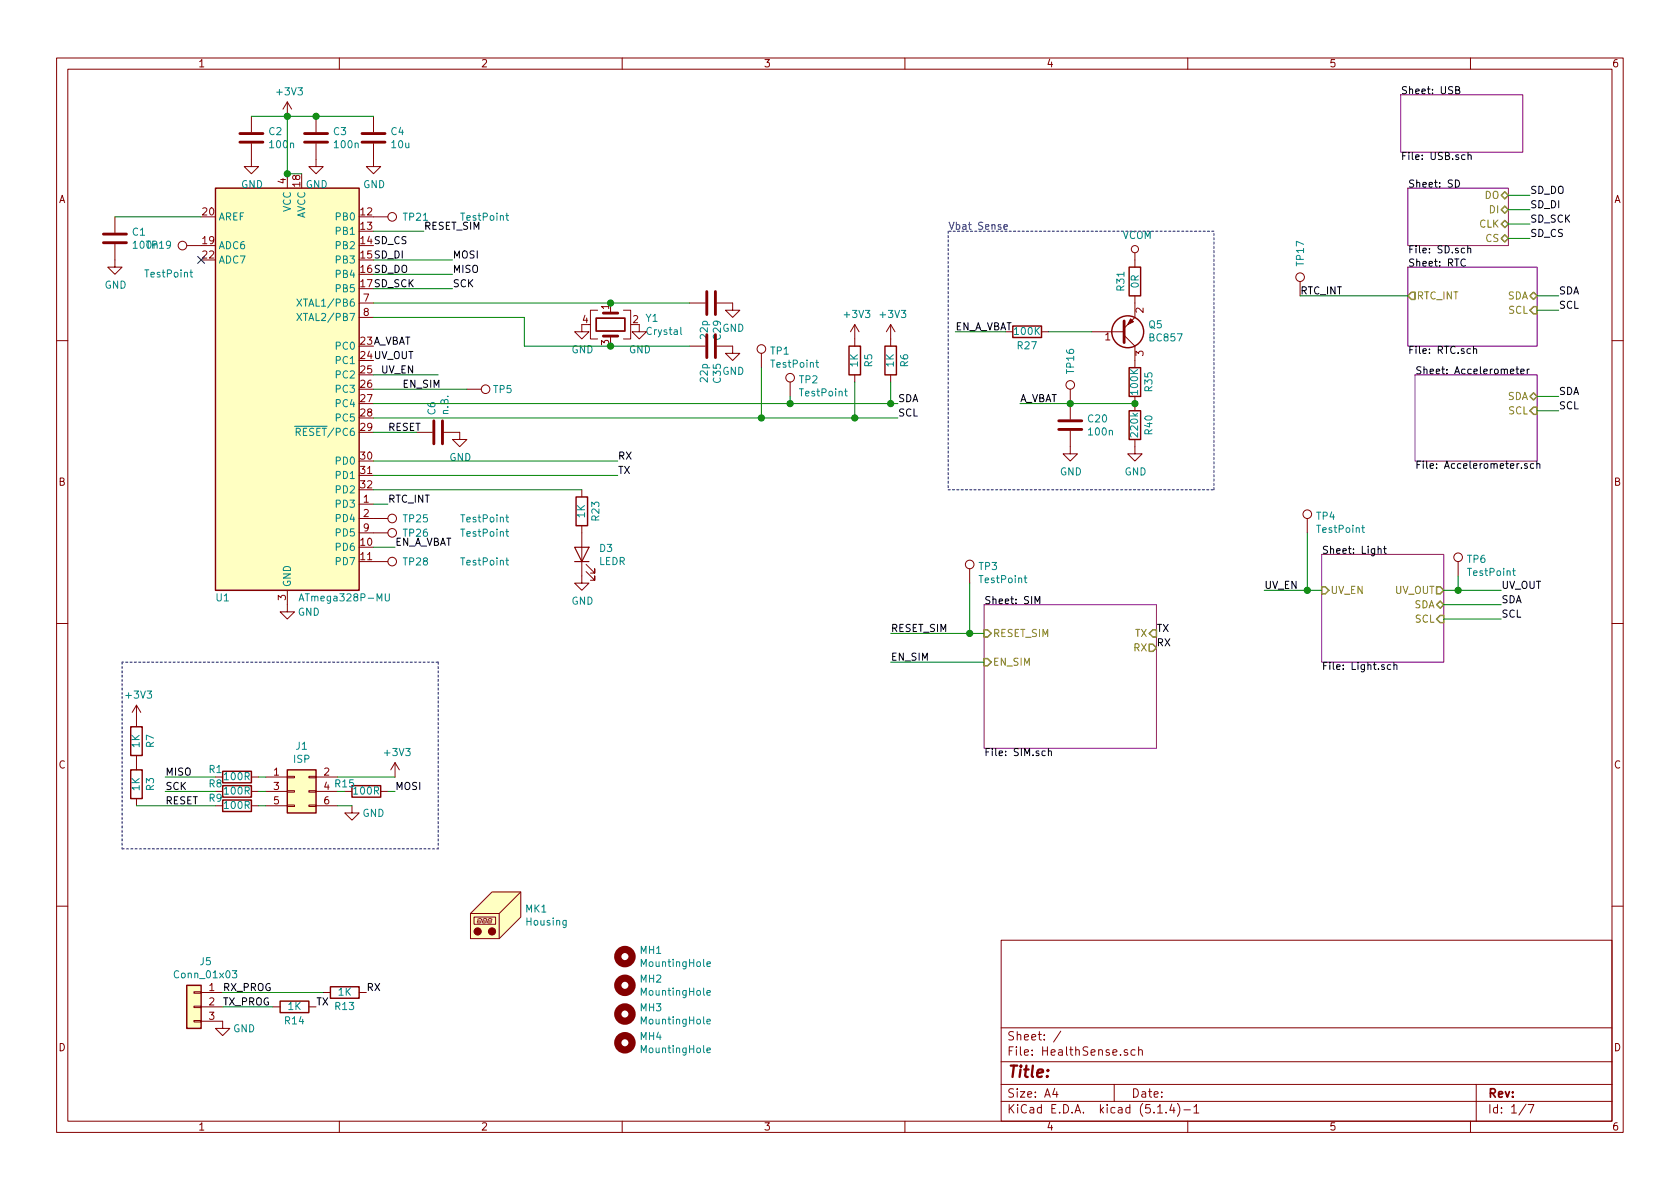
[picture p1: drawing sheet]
EESchema Schematic File Version 4
EELAYER 30 0
EELAYER END
$Descr A4 11693 8268
encoding utf-8
Sheet 1 7
Title ""
Date ""
Rev ""
Comp ""
Comment1 ""
Comment2 ""
Comment3 ""
Comment4 ""
$EndDescr
$Comp
L HealthSense:ATmega328P-MU-MCU_Microchip_ATmega U1
U 1 1
P 2000 2700
F 0 "U1" H 1550 1250 50  0000 C CNN
F 1 "ATmega328P-MU" H 2400 1250 50  0000 C CNN
F 2 "Package_DFN_QFN:QFN-32-1EP_5x5mm_P0.5mm_EP3.1x3.1mm" H 2000 2700 50  0001 C CIN
F 3 "http://ww1.microchip.com/downloads/en/DeviceDoc/ATmega328_P%20AVR%20MCU%20with%20picoPower%20Technology%20Data%20Sheet%2040001984A.pdf" H 2000 2700 50  0001 C CNN
F 4 "ATMEGA328P-MU" H 2000 2700 50  0001 C CNN "PartNumber"
F 5 "ATMEGA328P-MU-ND " H 2000 2700 50  0001 C CNN "DigiKey"
	1    2000 2700
	1    0    0    -1  
$EndComp
$Comp
L Device:C C1
U 1 1
P 800 1650
F 0 "C1" H 915 1696 50  0000 L CNN
F 1 "100n" H 915 1605 50  0000 L CNN
F 2 "Capacitor_SMD:C_0603_1608Metric" H 838 1500 50  0001 C CNN
F 3 "~" H 800 1650 50  0001 C CNN
F 4 "CL10B104KB8NNNL" H 800 1650 50  0001 C CNN "PartNumber"
	1    800  1650
	1    0    0    -1  
$EndComp
Wire Wire Line
	800  1500 1400 1500
$Comp
L power:GND #PWR0101
U 1 1
P 800 1800
F 0 "#PWR0101" H 800 1550 50  0001 C CNN
F 1 "GND" H 805 1627 50  0000 C CNN
F 2 "" H 800 1800 50  0001 C CNN
F 3 "" H 800 1800 50  0001 C CNN
	1    800  1800
	1    0    0    -1  
$EndComp
$Comp
L Device:C C2
U 1 1
P 1750 950
F 0 "C2" H 1865 996 50  0000 L CNN
F 1 "100n" H 1865 905 50  0000 L CNN
F 2 "Capacitor_SMD:C_0603_1608Metric" H 1788 800 50  0001 C CNN
F 3 "~" H 1750 950 50  0001 C CNN
F 4 "CL10B104KB8NNNL" H 1750 950 50  0001 C CNN "PartNumber"
	1    1750 950 
	1    0    0    -1  
$EndComp
$Comp
L Device:C C3
U 1 1
P 2200 950
F 0 "C3" H 2315 996 50  0000 L CNN
F 1 "100n" H 2315 905 50  0000 L CNN
F 2 "Capacitor_SMD:C_0603_1608Metric" H 2238 800 50  0001 C CNN
F 3 "~" H 2200 950 50  0001 C CNN
F 4 "CL10B104KB8NNNL" H 2200 950 50  0001 C CNN "PartNumber"
	1    2200 950 
	1    0    0    -1  
$EndComp
$Comp
L power:GND #PWR0102
U 1 1
P 1750 1100
F 0 "#PWR0102" H 1750 850 50  0001 C CNN
F 1 "GND" H 1755 927 50  0000 C CNN
F 2 "" H 1750 1100 50  0001 C CNN
F 3 "" H 1750 1100 50  0001 C CNN
	1    1750 1100
	1    0    0    -1  
$EndComp
$Comp
L power:GND #PWR0103
U 1 1
P 2200 1100
F 0 "#PWR0103" H 2200 850 50  0001 C CNN
F 1 "GND" H 2205 927 50  0000 C CNN
F 2 "" H 2200 1100 50  0001 C CNN
F 3 "" H 2200 1100 50  0001 C CNN
	1    2200 1100
	1    0    0    -1  
$EndComp
Wire Wire Line
	2100 1200 2000 1200
Wire Wire Line
	1750 800  2000 800 
Wire Wire Line
	2000 1200 2000 800 
Connection ~ 2000 1200
Connection ~ 2000 800 
Wire Wire Line
	2000 800  2200 800 
Wire Wire Line
	2600 800  2200 800 
Connection ~ 2200 800 
$Comp
L power:GND #PWR0105
U 1 1
P 2600 1100
F 0 "#PWR0105" H 2600 850 50  0001 C CNN
F 1 "GND" H 2605 927 50  0000 C CNN
F 2 "" H 2600 1100 50  0001 C CNN
F 3 "" H 2600 1100 50  0001 C CNN
	1    2600 1100
	1    0    0    -1  
$EndComp
Wire Wire Line
	2600 2200 3650 2200
Wire Wire Line
	3650 2200 3650 2400
Wire Wire Line
	3650 2400 4250 2400
Wire Wire Line
	2900 3000 2600 3000
$Comp
L power:GND #PWR0107
U 1 1
P 3200 3000
F 0 "#PWR0107" H 3200 2750 50  0001 C CNN
F 1 "GND" H 3205 2827 50  0000 C CNN
F 2 "" H 3200 3000 50  0001 C CNN
F 3 "" H 3200 3000 50  0001 C CNN
	1    3200 3000
	1    0    0    -1  
$EndComp
$Comp
L power:GND #PWR0108
U 1 1
P 2000 4200
F 0 "#PWR0108" H 2000 3950 50  0001 C CNN
F 1 "GND" H 2150 4150 50  0000 C CNN
F 2 "" H 2000 4200 50  0001 C CNN
F 3 "" H 2000 4200 50  0001 C CNN
	1    2000 4200
	1    0    0    -1  
$EndComp
Text Label 4300 3200 0    50   ~ 0
RX
Text Label 4300 3300 0    50   ~ 0
TX
$Comp
L Connector_Generic:Conn_02x03_Odd_Even J1
U 1 1
P 2050 5500
F 0 "J1" H 2100 5817 50  0000 C CNN
F 1 "ISP" H 2100 5726 50  0000 C CNN
F 2 "Connector_PinHeader_2.54mm:PinHeader_2x03_P2.54mm_Vertical" H 2050 5500 50  0001 C CNN
F 3 "~" H 2050 5500 50  0001 C CNN
F 4 "n.B." H 2050 5500 50  0001 C CNN "PartNumber"
F 5 "n.B." H 2050 5500 50  0001 C CNN "DigiKey"
	1    2050 5500
	1    0    0    -1  
$EndComp
Wire Wire Line
	2350 5400 2750 5400
Text Label 1150 5400 0    50   ~ 0
MISO
Text Label 1150 5500 0    50   ~ 0
SCK
Text Label 1150 5600 0    50   ~ 0
RESET
Text Label 2750 5500 0    50   ~ 0
MOSI
$Comp
L power:GND #PWR0120
U 1 1
P 2450 5600
F 0 "#PWR0120" H 2450 5350 50  0001 C CNN
F 1 "GND" H 2600 5550 50  0000 C CNN
F 2 "" H 2450 5600 50  0001 C CNN
F 3 "" H 2450 5600 50  0001 C CNN
	1    2450 5600
	1    0    0    -1  
$EndComp
Wire Wire Line
	2450 5600 2350 5600
Wire Wire Line
	2750 5500 2700 5500
Wire Wire Line
	1150 5500 1500 5500
Wire Wire Line
	1150 5400 1500 5400
Text Label 2700 3000 0    50   ~ 0
RESET
$Comp
L Device:R R3
U 1 1
P 950 5450
F 0 "R3" V 850 5450 50  0000 C CNN
F 1 "1K" V 950 5450 50  0000 C CNN
F 2 "Resistor_SMD:R_0603_1608Metric" V 880 5450 50  0001 C CNN
F 3 "~" H 950 5450 50  0001 C CNN
F 4 "CRGCQ0603J1K0" H 950 5450 50  0001 C CNN "PartNumber"
	1    950  5450
	-1   0    0    1   
$EndComp
Wire Wire Line
	950  5600 1500 5600
$Sheet
S 9800 1850 900  550 
U 5FCC331C
F0 "RTC" 50
F1 "RTC.sch" 50
F2 "SDA" B R 10700 2050 50 
F3 "SCL" I R 10700 2150 50 
F4 "RTC_INT" O L 9800 2050 50 
$EndSheet
Text Label 6250 2800 0    50   ~ 0
SDA
Text Label 10850 2150 0    50   ~ 0
SCL
Text Label 10850 2050 0    50   ~ 0
SDA
Wire Wire Line
	10700 2050 10850 2050
Wire Wire Line
	10700 2150 10850 2150
Text Label 2600 2500 0    50   ~ 0
UV_OUT
$Comp
L Device:C C4
U 1 1
P 2600 950
AR Path="/5FC89B37" Ref="C4"  Part="1" 
AR Path="/5FC94345/5FC89B37" Ref="C?"  Part="1" 
F 0 "C4" H 2715 996 50  0000 L CNN
F 1 "10u" H 2715 905 50  0000 L CNN
F 2 "Capacitor_SMD:C_0603_1608Metric" H 2638 800 50  0001 C CNN
F 3 "~" H 2600 950 50  0001 C CNN
F 4 "490-10475-1-ND" H 2600 950 50  0001 C CNN "DigiKey"
F 5 "CL10B222KB8NNNC" H 2600 950 50  0001 C CNN "PartNumber"
	1    2600 950 
	1    0    0    -1  
$EndComp
Wire Wire Line
	2600 3200 4300 3200
Wire Wire Line
	2600 3300 4300 3300
$Sheet
S 9800 1300 700  400 
U 5FC7DDC0
F0 "SD" 50
F1 "SD.sch" 50
F2 "DO" B R 10500 1350 50 
F3 "DI" B R 10500 1450 50 
F4 "CLK" B R 10500 1550 50 
F5 "CS" B R 10500 1650 50 
$EndSheet
Wire Wire Line
	10500 1350 10650 1350
Text Label 10650 1350 0    50   ~ 0
SD_DO
Text Label 10650 1450 0    50   ~ 0
SD_DI
Text Label 10650 1550 0    50   ~ 0
SD_SCK
Text Label 10650 1650 0    50   ~ 0
SD_CS
Wire Wire Line
	10500 1450 10650 1450
Wire Wire Line
	10500 1550 10650 1550
Wire Wire Line
	10500 1650 10650 1650
Text Label 2600 1700 0    50   ~ 0
SD_CS
Text Label 2600 1800 0    50   ~ 0
SD_DI
Text Label 2600 2000 0    50   ~ 0
SD_SCK
Text Label 2600 1900 0    50   ~ 0
SD_DO
$Sheet
S 9850 2600 850  600 
U 5FC90726
F0 "Accelerometer" 50
F1 "Accelerometer.sch" 50
F2 "SDA" B R 10700 2750 50 
F3 "SCL" I R 10700 2850 50 
$EndSheet
$Comp
L Device:R R5
U 1 1
P 5950 2500
F 0 "R5" V 5850 2500 50  0000 C CNN
F 1 "1K" V 5950 2500 50  0000 C CNN
F 2 "Resistor_SMD:R_0603_1608Metric" V 5880 2500 50  0001 C CNN
F 3 "~" H 5950 2500 50  0001 C CNN
F 4 "CRGCQ0603J1K0" H 5950 2500 50  0001 C CNN "PartNumber"
F 5 "A130091CT-ND " H 5950 2500 50  0001 C CNN "DigiKey"
	1    5950 2500
	-1   0    0    1   
$EndComp
Wire Wire Line
	5950 2650 5950 2900
Wire Wire Line
	6200 2800 6200 2650
Wire Wire Line
	2600 2900 5300 2900
Wire Wire Line
	2600 2800 5500 2800
Connection ~ 6200 2800
Wire Wire Line
	6200 2800 6250 2800
Connection ~ 5950 2900
Wire Wire Line
	5950 2900 6250 2900
Text Label 10850 2850 0    50   ~ 0
SCL
Text Label 10850 2750 0    50   ~ 0
SDA
Wire Wire Line
	10700 2750 10850 2750
Wire Wire Line
	10700 2850 10850 2850
$Comp
L Connector_Generic:Conn_01x03 J5
U 1 1
P 1350 7000
F 0 "J5" H 1268 7317 50  0000 C CNN
F 1 "Conn_01x03" H 1268 7226 50  0000 C CNN
F 2 "Connector_PinHeader_2.54mm:PinHeader_1x03_P2.54mm_Vertical" H 1350 7000 50  0001 C CNN
F 3 "~" H 1350 7000 50  0001 C CNN
F 4 "n.B." H 1350 7000 50  0001 C CNN "PartNumber"
F 5 "n.B." H 1350 7000 50  0001 C CNN "DigiKey"
	1    1350 7000
	-1   0    0    -1  
$EndComp
Text Label 1550 6900 0    50   ~ 0
RX_PROG
$Comp
L power:GND #PWR0114
U 1 1
P 1550 7100
F 0 "#PWR0114" H 1550 6850 50  0001 C CNN
F 1 "GND" H 1700 7050 50  0000 C CNN
F 2 "" H 1550 7100 50  0001 C CNN
F 3 "" H 1550 7100 50  0001 C CNN
	1    1550 7100
	1    0    0    -1  
$EndComp
$Sheet
S 6850 4200 1200 1000
U 5FCFD8C8
F0 "SIM" 50
F1 "SIM.sch" 50
F2 "TX" I R 8050 4400 50 
F3 "RX" O R 8050 4500 50 
F4 "RESET_SIM" I L 6850 4400 50 
F5 "EN_SIM" I L 6850 4600 50 
$EndSheet
$Sheet
S 9200 3850 850  750 
U 5FCFDD8D
F0 "Light" 50
F1 "Light.sch" 50
F2 "UV_OUT" O R 10050 4100 50 
F3 "SDA" B R 10050 4200 50 
F4 "SCL" I R 10050 4300 50 
F5 "UV_EN" I L 9200 4100 50 
$EndSheet
Text Label 8050 4500 0    50   ~ 0
RX
Text Label 8050 4400 0    50   ~ 0
TX
Text Label 10450 4200 0    50   ~ 0
SDA
Text Label 10450 4300 0    50   ~ 0
SCL
Text Label 1550 7000 0    50   ~ 0
TX_PROG
$Comp
L Device:R R14
U 1 1
P 2050 7000
F 0 "R14" V 1950 7000 50  0000 C CNN
F 1 "1K" V 2050 7000 50  0000 C CNN
F 2 "Resistor_SMD:R_0603_1608Metric" V 1980 7000 50  0001 C CNN
F 3 "~" H 2050 7000 50  0001 C CNN
F 4 "CRGCQ0603J1K0" H 2050 7000 50  0001 C CNN "PartNumber"
	1    2050 7000
	0    -1   -1   0   
$EndComp
$Comp
L Device:R R13
U 1 1
P 2400 6900
F 0 "R13" V 2300 6900 50  0000 C CNN
F 1 "1K" V 2400 6900 50  0000 C CNN
F 2 "Resistor_SMD:R_0603_1608Metric" V 2330 6900 50  0001 C CNN
F 3 "~" H 2400 6900 50  0001 C CNN
F 4 "CRGCQ0603J1K0" H 2400 6900 50  0001 C CNN "PartNumber"
	1    2400 6900
	0    -1   -1   0   
$EndComp
Wire Wire Line
	2250 6900 1550 6900
Wire Wire Line
	1550 7000 1900 7000
Text Label 2550 6900 0    50   ~ 0
RX
Text Label 2200 7000 0    50   ~ 0
TX
Text Label 10450 4100 0    50   ~ 0
UV_OUT
Wire Notes Line
	850  5900 3050 5900
Wire Notes Line
	3050 4600 850  4600
Text Label 3150 1800 0    50   ~ 0
MOSI
Text Label 3150 2000 0    50   ~ 0
SCK
Text Label 3150 1900 0    50   ~ 0
MISO
Wire Wire Line
	2600 2100 4250 2100
Wire Wire Line
	3150 2000 2600 2000
Wire Wire Line
	2600 1800 3150 1800
Wire Wire Line
	3150 1900 2600 1900
$Comp
L Device:C C6
U 1 1
P 3050 3000
AR Path="/5FCD1E3A" Ref="C6"  Part="1" 
AR Path="/5FC90726/5FCD1E3A" Ref="C?"  Part="1" 
F 0 "C6" H 3165 3046 50  0000 L CNN
F 1 "n.B." H 3165 2955 50  0000 L CNN
F 2 "Capacitor_SMD:C_0603_1608Metric" H 3088 2850 50  0001 C CNN
F 3 "~" H 3050 3000 50  0001 C CNN
F 4 "n.B." H 3050 3000 50  0001 C CNN "PartNumber"
	1    3050 3000
	0    -1   -1   0   
$EndComp
Text Label 6250 2900 0    50   ~ 0
SCL
$Comp
L power:+3V3 #PWR?
U 1 1
P 5950 2350
AR Path="/5FC7DDC0/5FCD5493" Ref="#PWR?"  Part="1" 
AR Path="/5FCD5493" Ref="#PWR0104"  Part="1" 
F 0 "#PWR0104" H 5950 2200 50  0001 C CNN
F 1 "+3V3" H 5965 2523 50  0000 C CNN
F 2 "" H 5950 2350 50  0001 C CNN
F 3 "" H 5950 2350 50  0001 C CNN
	1    5950 2350
	1    0    0    -1  
$EndComp
$Comp
L power:+3V3 #PWR?
U 1 1
P 6200 2350
AR Path="/5FC7DDC0/5FCD5FCB" Ref="#PWR?"  Part="1" 
AR Path="/5FCD5FCB" Ref="#PWR0109"  Part="1" 
F 0 "#PWR0109" H 6200 2200 50  0001 C CNN
F 1 "+3V3" H 6215 2523 50  0000 C CNN
F 2 "" H 6200 2350 50  0001 C CNN
F 3 "" H 6200 2350 50  0001 C CNN
	1    6200 2350
	1    0    0    -1  
$EndComp
$Comp
L power:+3V3 #PWR?
U 1 1
P 2000 800
AR Path="/5FC7DDC0/5FCD6C01" Ref="#PWR?"  Part="1" 
AR Path="/5FCD6C01" Ref="#PWR0110"  Part="1" 
F 0 "#PWR0110" H 2000 650 50  0001 C CNN
F 1 "+3V3" H 2015 973 50  0000 C CNN
F 2 "" H 2000 800 50  0001 C CNN
F 3 "" H 2000 800 50  0001 C CNN
	1    2000 800 
	1    0    0    -1  
$EndComp
$Comp
L power:+3V3 #PWR?
U 1 1
P 950 5000
AR Path="/5FC7DDC0/5FCD77A9" Ref="#PWR?"  Part="1" 
AR Path="/5FCD77A9" Ref="#PWR0117"  Part="1" 
F 0 "#PWR0117" H 950 4850 50  0001 C CNN
F 1 "+3V3" H 965 5173 50  0000 C CNN
F 2 "" H 950 5000 50  0001 C CNN
F 3 "" H 950 5000 50  0001 C CNN
	1    950  5000
	1    0    0    -1  
$EndComp
$Comp
L power:+3V3 #PWR?
U 1 1
P 2750 5400
AR Path="/5FC7DDC0/5FCD83D3" Ref="#PWR?"  Part="1" 
AR Path="/5FCD83D3" Ref="#PWR0119"  Part="1" 
F 0 "#PWR0119" H 2750 5250 50  0001 C CNN
F 1 "+3V3" H 2765 5573 50  0000 C CNN
F 2 "" H 2750 5400 50  0001 C CNN
F 3 "" H 2750 5400 50  0001 C CNN
	1    2750 5400
	1    0    0    -1  
$EndComp
$Comp
L Device:R R15
U 1 1
P 2550 5500
F 0 "R15" V 2600 5650 50  0000 C CNN
F 1 "100R" V 2550 5500 50  0000 C CNN
F 2 "Resistor_SMD:R_0603_1608Metric" V 2480 5500 50  0001 C CNN
F 3 "~" H 2550 5500 50  0001 C CNN
F 4 "RC0603JR-07100RL" H 2550 5500 50  0001 C CNN "PartNumber"
	1    2550 5500
	0    -1   -1   0   
$EndComp
Wire Wire Line
	2400 5500 2350 5500
Wire Wire Line
	1800 5500 1850 5500
Wire Wire Line
	1800 5600 1850 5600
Wire Wire Line
	1800 5400 1850 5400
$Comp
L Device:R R1
U 1 1
P 1650 5400
F 0 "R1" V 1700 5550 50  0000 C CNN
F 1 "100R" V 1650 5400 50  0000 C CNN
F 2 "Resistor_SMD:R_0603_1608Metric" V 1580 5400 50  0001 C CNN
F 3 "~" H 1650 5400 50  0001 C CNN
F 4 "RC0603JR-07100RL" H 1650 5400 50  0001 C CNN "PartNumber"
	1    1650 5400
	0    -1   -1   0   
$EndComp
$Comp
L Device:R R8
U 1 1
P 1650 5500
F 0 "R8" V 1700 5650 50  0000 C CNN
F 1 "100R" V 1650 5500 50  0000 C CNN
F 2 "Resistor_SMD:R_0603_1608Metric" V 1580 5500 50  0001 C CNN
F 3 "~" H 1650 5500 50  0001 C CNN
F 4 "RC0603JR-07100RL" H 1650 5500 50  0001 C CNN "PartNumber"
	1    1650 5500
	0    -1   -1   0   
$EndComp
$Comp
L Device:R R9
U 1 1
P 1650 5600
F 0 "R9" V 1700 5750 50  0000 C CNN
F 1 "100R" V 1650 5600 50  0000 C CNN
F 2 "Resistor_SMD:R_0603_1608Metric" V 1580 5600 50  0001 C CNN
F 3 "~" H 1650 5600 50  0001 C CNN
F 4 "RC0603JR-07100RL" H 1650 5600 50  0001 C CNN "PartNumber"
	1    1650 5600
	0    -1   -1   0   
$EndComp
$Sheet
S 9750 650  850  400 
U 5FC94345
F0 "USB" 50
F1 "USB.sch" 50
$EndSheet
Wire Wire Line
	8800 4100 9100 4100
Text Label 8800 4100 0    50   ~ 0
UV_EN
Text Label 2650 2600 0    50   ~ 0
UV_EN
Wire Wire Line
	6850 4400 6750 4400
Text Label 6200 4400 0    50   ~ 0
RESET_SIM
Text Label 2950 1600 0    50   ~ 0
RESET_SIM
Wire Wire Line
	2950 1600 2600 1600
$Comp
L Device:Crystal_GND24 Y1
U 1 1
P 4250 2250
F 0 "Y1" V 4204 2491 50  0000 L CNN
F 1 "Crystal" V 4295 2491 50  0000 L CNN
F 2 "Crystal:Crystal_SMD_Abracon_ABM10-4Pin_2.5x2.0mm" H 4250 2250 50  0001 C CNN
F 3 "~" H 4250 2250 50  0001 C CNN
F 4 "ABM10-16.000MHZ-D30-T3 " V 4250 2250 50  0001 C CNN "PartNumber"
F 5 "535-10923-1-ND " H 4250 2250 50  0001 C CNN "DigiKey"
	1    4250 2250
	0    1    1    0   
$EndComp
$Comp
L power:GND #PWR0106
U 1 1
P 4050 2250
F 0 "#PWR0106" H 4050 2000 50  0001 C CNN
F 1 "GND" H 4055 2077 50  0000 C CNN
F 2 "" H 4050 2250 50  0001 C CNN
F 3 "" H 4050 2250 50  0001 C CNN
	1    4050 2250
	1    0    0    -1  
$EndComp
$Comp
L power:GND #PWR0126
U 1 1
P 4450 2250
F 0 "#PWR0126" H 4450 2000 50  0001 C CNN
F 1 "GND" H 4455 2077 50  0000 C CNN
F 2 "" H 4450 2250 50  0001 C CNN
F 3 "" H 4450 2250 50  0001 C CNN
	1    4450 2250
	1    0    0    -1  
$EndComp
$Comp
L Device:C C?
U 1 1
P 4950 2100
AR Path="/5FCC331C/5FCD68D6" Ref="C?"  Part="1" 
AR Path="/5FCD68D6" Ref="C29"  Part="1" 
F 0 "C29" H 5065 2146 50  0000 L CNN
F 1 "22p" H 5065 2055 50  0000 L CNN
F 2 "Capacitor_SMD:C_0402_1005Metric" H 4988 1950 50  0001 C CNN
F 3 "~" H 4950 2100 50  0001 C CNN
F 4 "CC0402JRNPO9BN220 " H 4950 2100 50  0001 C CNN "PartNumber"
	1    4950 2100
	0    1    1    0   
$EndComp
Connection ~ 4250 2100
Wire Wire Line
	4250 2100 4800 2100
$Comp
L Device:C C?
U 1 1
P 4950 2400
AR Path="/5FCC331C/5FCDA0F6" Ref="C?"  Part="1" 
AR Path="/5FCDA0F6" Ref="C35"  Part="1" 
F 0 "C35" H 5065 2446 50  0000 L CNN
F 1 "22p" H 5065 2355 50  0000 L CNN
F 2 "Capacitor_SMD:C_0402_1005Metric" H 4988 2250 50  0001 C CNN
F 3 "~" H 4950 2400 50  0001 C CNN
F 4 "CC0402JRNPO9BN220 " H 4950 2400 50  0001 C CNN "PartNumber"
	1    4950 2400
	0    1    1    0   
$EndComp
Wire Wire Line
	4250 2400 4800 2400
$Comp
L power:GND #PWR0180
U 1 1
P 5100 2400
F 0 "#PWR0180" H 5100 2150 50  0001 C CNN
F 1 "GND" H 5105 2227 50  0000 C CNN
F 2 "" H 5100 2400 50  0001 C CNN
F 3 "" H 5100 2400 50  0001 C CNN
	1    5100 2400
	1    0    0    -1  
$EndComp
$Comp
L power:GND #PWR0181
U 1 1
P 5100 2100
F 0 "#PWR0181" H 5100 1850 50  0001 C CNN
F 1 "GND" H 5105 1927 50  0000 C CNN
F 2 "" H 5100 2100 50  0001 C CNN
F 3 "" H 5100 2100 50  0001 C CNN
	1    5100 2100
	1    0    0    -1  
$EndComp
$Comp
L Mechanical:MountingHole MH1
U 1 1
P 4350 6650
F 0 "MH1" H 4450 6696 50  0000 L CNN
F 1 "MountingHole" H 4450 6605 50  0000 L CNN
F 2 "MountingHole:MountingHole_2.5mm_Pad" H 4350 6650 50  0001 C CNN
F 3 "~" H 4350 6650 50  0001 C CNN
F 4 "n.B." H 4350 6650 50  0001 C CNN "PartNumber"
F 5 "145-50M025045P004-ND" H 4350 6650 50  0001 C CNN "DigiKey"
	1    4350 6650
	1    0    0    -1  
$EndComp
$Comp
L Mechanical:MountingHole MH2
U 1 1
P 4350 6850
F 0 "MH2" H 4450 6896 50  0000 L CNN
F 1 "MountingHole" H 4450 6805 50  0000 L CNN
F 2 "MountingHole:MountingHole_2.5mm_Pad" H 4350 6850 50  0001 C CNN
F 3 "~" H 4350 6850 50  0001 C CNN
F 4 "n.B." H 4350 6850 50  0001 C CNN "PartNumber"
F 5 "145-50M025045P004-ND" H 4350 6850 50  0001 C CNN "DigiKey"
	1    4350 6850
	1    0    0    -1  
$EndComp
$Comp
L Mechanical:MountingHole MH3
U 1 1
P 4350 7050
F 0 "MH3" H 4450 7096 50  0000 L CNN
F 1 "MountingHole" H 4450 7005 50  0000 L CNN
F 2 "MountingHole:MountingHole_2.5mm_Pad" H 4350 7050 50  0001 C CNN
F 3 "~" H 4350 7050 50  0001 C CNN
F 4 "n.B." H 4350 7050 50  0001 C CNN "PartNumber"
F 5 "145-50M025045P004-ND" H 4350 7050 50  0001 C CNN "DigiKey"
	1    4350 7050
	1    0    0    -1  
$EndComp
$Comp
L Mechanical:MountingHole MH4
U 1 1
P 4350 7250
F 0 "MH4" H 4450 7296 50  0000 L CNN
F 1 "MountingHole" H 4450 7205 50  0000 L CNN
F 2 "MountingHole:MountingHole_2.5mm_Pad" H 4350 7250 50  0001 C CNN
F 3 "~" H 4350 7250 50  0001 C CNN
F 4 "n.B." H 4350 7250 50  0001 C CNN "PartNumber"
F 5 "145-50M025045P004-ND" H 4350 7250 50  0001 C CNN "DigiKey"
	1    4350 7250
	1    0    0    -1  
$EndComp
$Comp
L Mechanical:Housing MK1
U 1 1
P 3500 6350
F 0 "MK1" H 3653 6384 50  0000 L CNN
F 1 "Housing" H 3653 6293 50  0000 L CNN
F 2 "" H 3550 6400 50  0001 C CNN
F 3 "" H 3550 6400 50  0001 C CNN
F 4 "n.B." H 3500 6350 50  0001 C CNN "PartNumber"
F 5 "164-1552C3BK-ND" H 3500 6350 50  0001 C CNN "DigiKey"
	1    3500 6350
	1    0    0    -1  
$EndComp
Wire Notes Line
	850  4600 850  5900
Wire Notes Line
	3050 4600 3050 5900
$Comp
L Device:R R7
U 1 1
P 950 5150
F 0 "R7" V 850 5150 50  0000 C CNN
F 1 "1K" V 950 5150 50  0000 C CNN
F 2 "Resistor_SMD:R_0603_1608Metric" V 880 5150 50  0001 C CNN
F 3 "~" H 950 5150 50  0001 C CNN
F 4 "CRGCQ0603J1K0" H 950 5150 50  0001 C CNN "PartNumber"
	1    950  5150
	-1   0    0    1   
$EndComp
$Comp
L Connector:TestPoint TP1
U 1 1
P 5300 2550
F 0 "TP1" H 5358 2668 50  0000 L CNN
F 1 "TestPoint" H 5358 2577 50  0000 L CNN
F 2 "TestPoint:TestPoint_Pad_D1.0mm" H 5500 2550 50  0001 C CNN
F 3 "~" H 5500 2550 50  0001 C CNN
	1    5300 2550
	1    0    0    -1  
$EndComp
$Comp
L Connector:TestPoint TP2
U 1 1
P 5500 2750
F 0 "TP2" H 5558 2868 50  0000 L CNN
F 1 "TestPoint" H 5558 2777 50  0000 L CNN
F 2 "TestPoint:TestPoint_Pad_D1.0mm" H 5700 2750 50  0001 C CNN
F 3 "~" H 5700 2750 50  0001 C CNN
	1    5500 2750
	1    0    0    -1  
$EndComp
Wire Wire Line
	5300 2550 5300 2900
Connection ~ 5300 2900
Wire Wire Line
	5300 2900 5950 2900
Wire Wire Line
	5500 2750 5500 2800
Connection ~ 5500 2800
Wire Wire Line
	5500 2800 6200 2800
Wire Wire Line
	10450 4300 10050 4300
Wire Wire Line
	10050 4200 10450 4200
Wire Wire Line
	10450 4100 10150 4100
$Comp
L Connector:TestPoint TP6
U 1 1
P 10150 4000
F 0 "TP6" H 10208 4118 50  0000 L CNN
F 1 "TestPoint" H 10208 4027 50  0000 L CNN
F 2 "TestPoint:TestPoint_Pad_D1.0mm" H 10350 4000 50  0001 C CNN
F 3 "~" H 10350 4000 50  0001 C CNN
	1    10150 4000
	1    0    0    -1  
$EndComp
Wire Wire Line
	10150 4000 10150 4100
Connection ~ 10150 4100
Wire Wire Line
	10150 4100 10050 4100
$Comp
L Connector:TestPoint TP3
U 1 1
P 6750 4050
F 0 "TP3" H 6808 4168 50  0000 L CNN
F 1 "TestPoint" H 6808 4077 50  0000 L CNN
F 2 "TestPoint:TestPoint_Pad_D1.0mm" H 6950 4050 50  0001 C CNN
F 3 "~" H 6950 4050 50  0001 C CNN
	1    6750 4050
	1    0    0    -1  
$EndComp
Wire Wire Line
	6750 4050 6750 4400
Connection ~ 6750 4400
Wire Wire Line
	6750 4400 6200 4400
$Comp
L Connector:TestPoint TP4
U 1 1
P 9100 3700
F 0 "TP4" H 9158 3818 50  0000 L CNN
F 1 "TestPoint" H 9158 3727 50  0000 L CNN
F 2 "TestPoint:TestPoint_Pad_D1.0mm" H 9300 3700 50  0001 C CNN
F 3 "~" H 9300 3700 50  0001 C CNN
	1    9100 3700
	1    0    0    -1  
$EndComp
Wire Wire Line
	9100 3700 9100 4100
Connection ~ 9100 4100
Wire Wire Line
	9100 4100 9200 4100
$Comp
L Connector:TestPoint TP28
U 1 1
P 2600 3900
F 0 "TP28" V 2600 4100 50  0000 L CNN
F 1 "TestPoint" V 2600 4500 50  0000 L CNN
F 2 "TestPoint:TestPoint_Pad_D1.0mm" H 2800 3900 50  0001 C CNN
F 3 "~" H 2800 3900 50  0001 C CNN
	1    2600 3900
	0    1    1    0   
$EndComp
$Comp
L Connector:TestPoint TP26
U 1 1
P 2600 3700
F 0 "TP26" V 2600 3900 50  0000 L CNN
F 1 "TestPoint" V 2600 4300 50  0000 L CNN
F 2 "TestPoint:TestPoint_Pad_D1.0mm" H 2800 3700 50  0001 C CNN
F 3 "~" H 2800 3700 50  0001 C CNN
	1    2600 3700
	0    1    1    0   
$EndComp
$Comp
L Connector:TestPoint TP25
U 1 1
P 2600 3600
F 0 "TP25" V 2600 3800 50  0000 L CNN
F 1 "TestPoint" V 2600 4200 50  0000 L CNN
F 2 "TestPoint:TestPoint_Pad_D1.0mm" H 2800 3600 50  0001 C CNN
F 3 "~" H 2800 3600 50  0001 C CNN
	1    2600 3600
	0    1    1    0   
$EndComp
$Comp
L Connector:TestPoint TP21
U 1 1
P 2600 1500
F 0 "TP21" V 2600 1700 50  0000 L CNN
F 1 "TestPoint" V 2600 2100 50  0000 L CNN
F 2 "TestPoint:TestPoint_Pad_D1.0mm" H 2800 1500 50  0001 C CNN
F 3 "~" H 2800 1500 50  0001 C CNN
	1    2600 1500
	0    1    1    0   
$EndComp
$Comp
L Connector:TestPoint TP19
U 1 1
P 1400 1700
F 0 "TP19" V 1400 1900 50  0000 L CNN
F 1 "TestPoint" V 1200 1750 50  0000 L CNN
F 2 "TestPoint:TestPoint_Pad_D1.0mm" H 1600 1700 50  0001 C CNN
F 3 "~" H 1600 1700 50  0001 C CNN
	1    1400 1700
	0    -1   -1   0   
$EndComp
NoConn ~ 1400 1800
$Comp
L Transistor_BJT:BC857 Q?
U 1 1
P 7800 2300
AR Path="/5FCFDD8D/60040AD3" Ref="Q?"  Part="1" 
AR Path="/60040AD3" Ref="Q5"  Part="1" 
F 0 "Q5" H 7991 2254 50  0000 L CNN
F 1 "BC857" H 7991 2345 50  0000 L CNN
F 2 "Package_TO_SOT_SMD:SOT-23" H 8000 2225 50  0001 L CIN
F 3 "http://www.fairchildsemi.com/ds/BC/BC856.pdf" H 7800 2300 50  0001 L CNN
F 4 "BC857BLT3G" H 7800 2300 50  0001 C CNN "PartNumber"
F 5 "BC857BLT3GOSCT-ND" H 7800 2300 50  0001 C CNN "DigiKey"
	1    7800 2300
	1    0    0    1   
$EndComp
$Comp
L Device:R R31
U 1 1
P 7900 1950
AR Path="/60040ADA" Ref="R31"  Part="1" 
AR Path="/5FCFDD8D/60040ADA" Ref="R?"  Part="1" 
F 0 "R31" V 7800 1950 50  0000 C CNN
F 1 "0R" V 7900 1950 50  0000 C CNN
F 2 "Resistor_SMD:R_0402_1005Metric" V 7830 1950 50  0001 C CNN
F 3 "~" H 7900 1950 50  0001 C CNN
F 4 "RMCF0402ZT0R00" H 7900 1950 50  0001 C CNN "PartNumber"
	1    7900 1950
	1    0    0    -1  
$EndComp
Text Label 6650 2300 0    50   ~ 0
EN_A_VBAT
Wire Wire Line
	6650 2300 7000 2300
Wire Wire Line
	7300 2300 7600 2300
$Comp
L Device:R R?
U 1 1
P 7900 2950
AR Path="/5FC7DDC0/60049393" Ref="R?"  Part="1" 
AR Path="/60049393" Ref="R40"  Part="1" 
F 0 "R40" V 7800 2950 50  0000 C CNN
F 1 "220k" V 7900 2950 50  0000 C CNN
F 2 "Resistor_SMD:R_0603_1608Metric" V 7830 2950 50  0001 C CNN
F 3 "~" H 7900 2950 50  0001 C CNN
F 4 "CRGCQ0603F220K" H 7900 2950 50  0001 C CNN "PartNumber"
	1    7900 2950
	-1   0    0    1   
$EndComp
$Comp
L Device:R R35
U 1 1
P 7900 2650
F 0 "R35" V 7800 2650 50  0000 C CNN
F 1 "100K" V 7900 2650 50  0000 C CNN
F 2 "Resistor_SMD:R_0603_1608Metric" V 7830 2650 50  0001 C CNN
F 3 "~" H 7900 2650 50  0001 C CNN
F 4 "RR0816P-104-D" H 7900 2650 50  0001 C CNN "PartNumber"
	1    7900 2650
	-1   0    0    1   
$EndComp
$Comp
L power:GND #PWR0160
U 1 1
P 7900 3100
F 0 "#PWR0160" H 7900 2850 50  0001 C CNN
F 1 "GND" H 7905 2927 50  0000 C CNN
F 2 "" H 7900 3100 50  0001 C CNN
F 3 "" H 7900 3100 50  0001 C CNN
	1    7900 3100
	1    0    0    -1  
$EndComp
Wire Wire Line
	7900 2800 7450 2800
Connection ~ 7900 2800
$Comp
L Device:C C20
U 1 1
P 7450 2950
F 0 "C20" H 7565 2996 50  0000 L CNN
F 1 "100n" H 7565 2905 50  0000 L CNN
F 2 "Capacitor_SMD:C_0603_1608Metric" H 7488 2800 50  0001 C CNN
F 3 "~" H 7450 2950 50  0001 C CNN
F 4 "CL10B104KB8NNNL" H 7450 2950 50  0001 C CNN "PartNumber"
	1    7450 2950
	1    0    0    -1  
$EndComp
$Comp
L power:GND #PWR0161
U 1 1
P 7450 3100
F 0 "#PWR0161" H 7450 2850 50  0001 C CNN
F 1 "GND" H 7455 2927 50  0000 C CNN
F 2 "" H 7450 3100 50  0001 C CNN
F 3 "" H 7450 3100 50  0001 C CNN
	1    7450 3100
	1    0    0    -1  
$EndComp
Text Label 7100 2800 0    50   ~ 0
A_VBAT
Wire Wire Line
	7100 2800 7450 2800
Connection ~ 7450 2800
Connection ~ 4250 2400
Text Label 2600 2400 0    50   ~ 0
A_VBAT
$Comp
L Device:R R23
U 1 1
P 4050 3550
F 0 "R23" V 3950 3550 50  0000 C CNN
F 1 "1K" V 4050 3550 50  0000 C CNN
F 2 "Resistor_SMD:R_0603_1608Metric" V 3980 3550 50  0001 C CNN
F 3 "~" H 4050 3550 50  0001 C CNN
F 4 "CRGCQ0603J1K0" H 4050 3550 50  0001 C CNN "PartNumber"
	1    4050 3550
	-1   0    0    1   
$EndComp
Wire Wire Line
	2600 3400 4050 3400
$Comp
L power:GND #PWR0164
U 1 1
P 4050 4000
F 0 "#PWR0164" H 4050 3750 50  0001 C CNN
F 1 "GND" H 4055 3827 50  0000 C CNN
F 2 "" H 4050 4000 50  0001 C CNN
F 3 "" H 4050 4000 50  0001 C CNN
	1    4050 4000
	1    0    0    -1  
$EndComp
$Comp
L Connector:TestPoint TP5
U 1 1
P 3250 2700
F 0 "TP5" V 3250 2950 50  0000 C CNN
F 1 "TestPoint" V 3354 2772 50  0001 C CNN
F 2 "TestPoint:TestPoint_Pad_D1.0mm" H 3450 2700 50  0001 C CNN
F 3 "~" H 3450 2700 50  0001 C CNN
	1    3250 2700
	0    1    1    0   
$EndComp
Wire Wire Line
	2600 2700 3250 2700
Text Label 6200 4600 0    50   ~ 0
EN_SIM
Wire Wire Line
	6200 4600 6850 4600
Text Label 2800 2700 0    50   ~ 0
EN_SIM
Text Label 2750 3800 0    50   ~ 0
EN_A_VBAT
Wire Wire Line
	2600 2600 3050 2600
$Comp
L power:VCOM #PWR0162
U 1 1
P 7900 1800
F 0 "#PWR0162" H 7900 1650 50  0001 C CNN
F 1 "VCOM" H 7917 1973 50  0000 C CNN
F 2 "" H 7900 1800 50  0001 C CNN
F 3 "" H 7900 1800 50  0001 C CNN
	1    7900 1800
	1    0    0    -1  
$EndComp
Wire Notes Line
	6600 1600 6600 3400
Wire Notes Line
	6600 3400 8450 3400
Wire Notes Line
	8450 3400 8450 1600
Wire Notes Line
	8450 1600 6600 1600
Text Notes 6600 1600 0    50   ~ 0
Vbat Sense
$Comp
L Device:R R27
U 1 1
P 7150 2300
F 0 "R27" V 7050 2300 50  0000 C CNN
F 1 "100K" V 7150 2300 50  0000 C CNN
F 2 "Resistor_SMD:R_0603_1608Metric" V 7080 2300 50  0001 C CNN
F 3 "~" H 7150 2300 50  0001 C CNN
F 4 "RR0816P-104-D" H 7150 2300 50  0001 C CNN "PartNumber"
	1    7150 2300
	0    -1   -1   0   
$EndComp
Text Label 9050 2050 0    50   ~ 0
RTC_INT
Text Label 2700 3500 0    50   ~ 0
RTC_INT
Wire Wire Line
	2600 3500 2700 3500
$Comp
L Device:LED D?
U 1 1
P 4050 3850
AR Path="/5FC94345/60033AF5" Ref="D?"  Part="1" 
AR Path="/60033AF5" Ref="D3"  Part="1" 
F 0 "D3" V 4089 3733 50  0000 R CNN
F 1 "LEDR" V 3998 3733 50  0000 R CNN
F 2 "Diode_SMD:D_0603_1608Metric" H 4050 3850 50  0001 C CNN
F 3 "~" H 4050 3850 50  0001 C CNN
F 4 "LTST-C190KRKT" H 4050 3850 50  0001 C CNN "PartNumber"
	1    4050 3850
	0    -1   -1   0   
$EndComp
$Comp
L Connector:TestPoint TP17
U 1 1
P 9050 2050
F 0 "TP17" V 9050 2250 50  0000 L CNN
F 1 "TestPoint" V 9050 2650 50  0001 L CNN
F 2 "TestPoint:TestPoint_Pad_D1.0mm" H 9250 2050 50  0001 C CNN
F 3 "~" H 9250 2050 50  0001 C CNN
	1    9050 2050
	1    0    0    -1  
$EndComp
$Comp
L Connector:TestPoint TP16
U 1 1
P 7450 2800
F 0 "TP16" V 7450 3000 50  0000 L CNN
F 1 "TestPoint" V 7450 3400 50  0001 L CNN
F 2 "TestPoint:TestPoint_Pad_D1.0mm" H 7650 2800 50  0001 C CNN
F 3 "~" H 7650 2800 50  0001 C CNN
	1    7450 2800
	1    0    0    -1  
$EndComp
Wire Wire Line
	9050 2050 9800 2050
Wire Wire Line
	2750 3800 2600 3800
$Comp
L Device:R R6
U 1 1
P 6200 2500
F 0 "R6" V 6100 2500 50  0000 C CNN
F 1 "1K" V 6200 2500 50  0000 C CNN
F 2 "Resistor_SMD:R_0603_1608Metric" V 6130 2500 50  0001 C CNN
F 3 "~" H 6200 2500 50  0001 C CNN
F 4 "CRGCQ0603J1K0" H 6200 2500 50  0001 C CNN "PartNumber"
F 5 "A130091CT-ND " H 6200 2500 50  0001 C CNN "DigiKey"
	1    6200 2500
	-1   0    0    1   
$EndComp
$EndSCHEMATC
